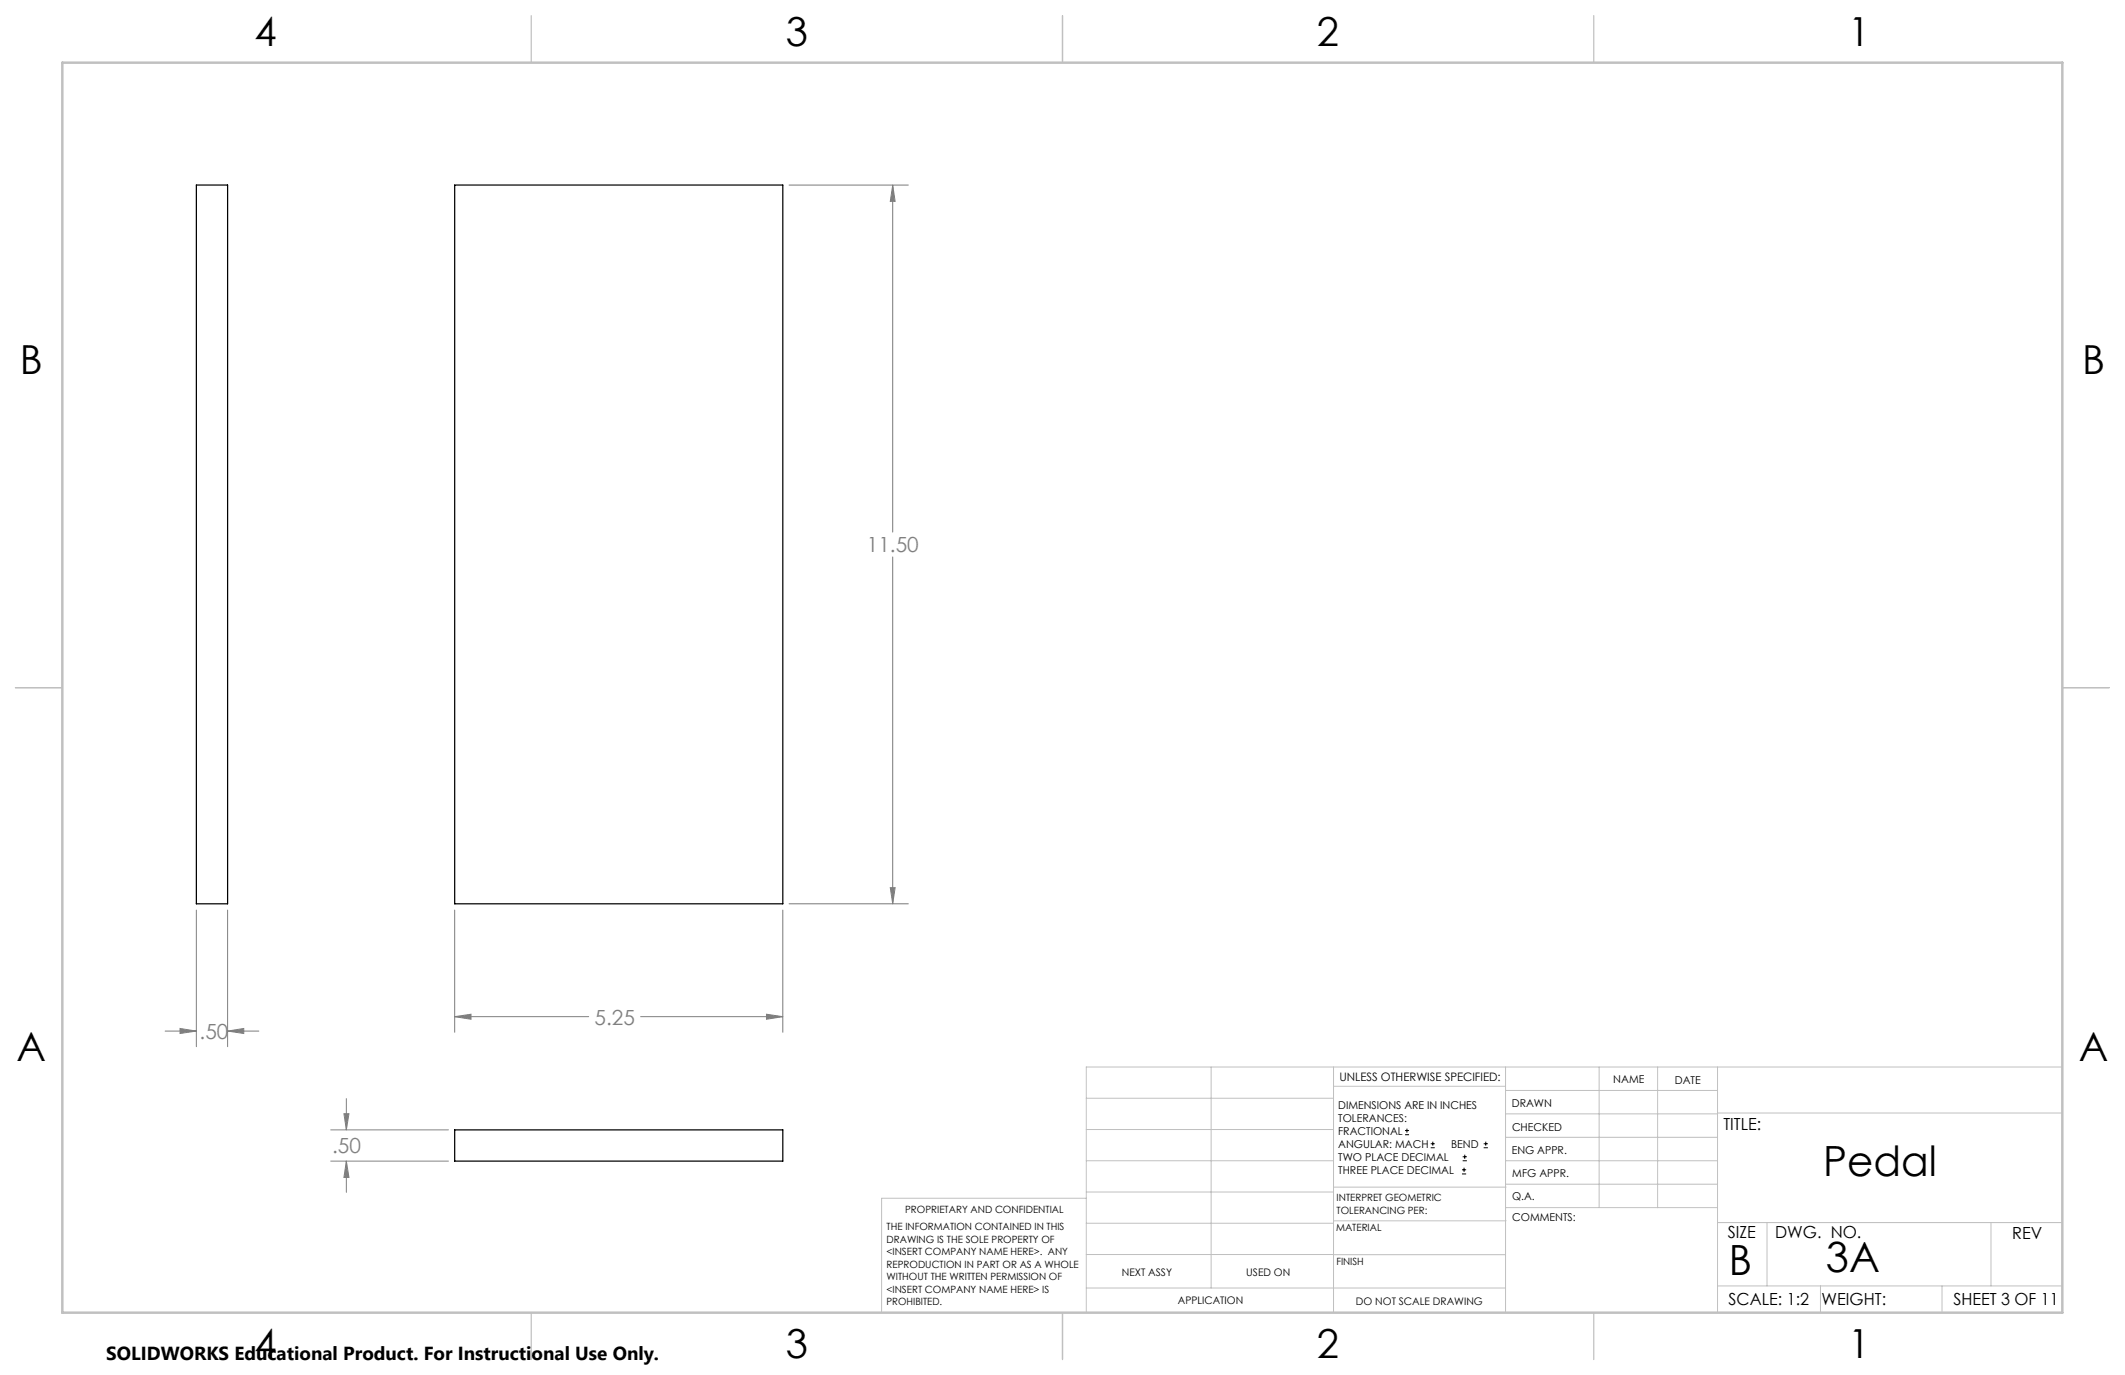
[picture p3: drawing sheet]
<svg xmlns="http://www.w3.org/2000/svg" width="432mm" height="279mm" viewBox="0 0 432 279" stroke-linecap="round" stroke-linejoin="round" font-family="sans-serif">
<path d="M39.9 37.6h6.3v146.1h-6.3zM92.4 37.6h66.7v146.1h-66.7zM92.4 229.6h66.7v6.3h-66.7z" fill="none" stroke="#000" stroke-width=".25"/>
<g fill="none" stroke="#000" stroke-width=".2">
<path d="M285.5 230.6h.8M285.5 229.7h.8M285.9 229.3v.9M290.7 233.2h.8M290.7 232.4h.8M291.1 232v.8M297.1 238.5h.8M297.1 237.7h.8M297.2 235.9h.9M297.2 235.1h.9M297.5 237.3v.8M297.6 234.6v.9"/>
<path d="M301.5 233.2h.8M301.5 232.4h.8M301.9 232v.8"/>
</g>
<g fill="none" stroke="#808080" stroke-width=".2">
<path d="M160.3 37.6h24.3M181.4 37.6v70.5M181.4 37.6l.5 3.3h-1zM181.4 113.2v70.5M39.9 184.9v27.8M46.2 184.9v27.8M92.4 184.9v24.9M159.1 184.9v24.9M160.3 183.7h24.3M180.9 180.4h1l-.5 3.3zM33.5 209.5h6.4M36.6 209l3.3 .5-3.3 .5z"/>
<path d="M46.2 209.5h6.4M46.2 209.5l3.3-.5v1zM92.4 206.6h27.2M92.4 206.6l3.3-.5v1zM130.2 206.6h28.9M155.8 206.1l3.3 .5-3.3 .5zM67.2 229.6h23.9M67.2 235.9h23.9M69.9 226.3h1l-.5 3.3zM70.4 223.2v6.4M70.4 235.9v6.4M70.4 235.9l.5 3.4h-1z"/>
</g>
<g fill="none" stroke="#c0c0c0" stroke-width=".2">
<path d="M246.1 216.8v44.9M271 216.8v49.9M305.9 216.8v49.9M324.9 216.8v28.6M336.8 216.8v28.6M349 216.8v49.9M419.1 216.8h-198.4v49.9M220.7 235.9h50.3M220.7 229.5h50.3M220.7 223.2h50.3M271 220.7h34.9M305.9 231.1h43.1"/>
<path d="M305.9 226.3h43.1M305.9 221.6h43.1M305.9 235.9h43.1M349 226.2h70.1M220.7 248.6h50.3M220.7 242.2h50.3M220.7 254.9h50.3M220.7 243.5h-41.6v23.2M271 255h34.9M271 248.1h35M271 241.2h35M305.9 240.6h43.1"/>
<path d="M306 245.4h43M349 248.4h70.1M359.1 248.4v12.9M404.6 248.4v12.9M220.7 261.7h85.2M349 261.3h70.1M369.9 261.3v5.4M394.6 261.3v5.4"/>
</g>
<path d="M108 3.2v9.5M215.9 3.2v9.5M323.8 3.2v9.5M3.1 139.7h9.6M419.1 139.7h9.5M108 266.7v9.6M215.9 266.7v9.6M323.8 266.7v9.6" fill="none" stroke="#c0c0c0" stroke-width=".25"/>
<path d="M12.7 12.7h406.4v254h-406.4z" fill="none" stroke="#c0c0c0" stroke-width=".5"/>
<path d="M69.9 226.3h1l-.5 3.3zM70.4 235.9l.5 3.4h-1zM180.9 180.4h1l-.5 3.3zM181.4 37.6l.5 3.3h-1zM92.4 206.6l3.3-.5v1zM155.8 206.1l3.3 .5-3.3 .5zM46.2 209.5l3.3-.5v1zM36.6 209l3.3 .5-3.3 .5z" fill="#808080"/>
<g font-size="8.5">
<text x="370.4" y="238.9">Pedal</text>
<text x="351.3" y="259">B</text>
<text x="371" y="258.4">3A</text>
</g>
<g font-size="8.1">
<text x="51.7" y="9.3">4</text>
<text x="159.7" y="9.3">3</text>
<text x="267.6" y="9.3">2</text>
<text x="375.6" y="9.3">1</text>
<text x="4" y="76">B</text>
<text x="423.1" y="76">B</text>
<text x="3.3" y="215.7">A</text>
<text x="422.4" y="215.7">A</text>
<text x="51.7" y="276">4</text>
<text x="159.7" y="276">3</text>
<text x="267.6" y="276">2</text>
<text x="375.6" y="276">1</text>
</g>
<g font-size="4.2" fill="#808080">
<text x="176.1" y="112.2">11.50</text>
<text x="120.8" y="208.2">5.25</text>
<text x="40.6" y="211.1">.50</text>
<text x="67.5" y="234.4">.50</text>
</g>
<text font-size="3.8" x="21.6" y="276.3">SOLIDWORKS Educational Product. For Instructional Use Only.</text>
<g font-size="3.4">
<text x="350.2" y="229.5">TITLE:</text>
<text x="351.1" y="251.6">SIZE</text>
<text x="360.7" y="251.6">DWG. NO.</text>
<text x="408.9" y="251.7">REV</text>
<text x="351.2" y="265.2">SCALE: 1:2</text>
<text x="370.1" y="265.3">WEIGHT:</text>
<text x="396.9" y="265.2">SHEET 3 OF 11</text>
</g>
<text font-size="2.4" x="272.2" y="219.7">UNLESS OTHERWISE SPECIFIED:</text>
<g font-size="2.2">
<text x="327.8" y="220.1">NAME</text>
<text x="340.3" y="220.2">DATE</text>
<text x="271.9" y="225.3">DIMENSIONS ARE IN INCHES</text>
<text x="271.9" y="227.9">TOLERANCES:</text>
<text x="307.2" y="224.9">DRAWN</text>
<text x="271.9" y="230.6">FRACTIONAL</text>
<text x="271.9" y="233.2">ANGULAR: MACH</text>
<text x="294.9" y="233.2">BEND</text>
<text x="307.3" y="229.8">CHECKED</text>
<text x="271.9" y="235.9">TWO PLACE DECIMAL</text>
<text x="271.9" y="238.5">THREE PLACE DECIMAL</text>
<text x="307.2" y="234.5">ENG APPR.</text>
<text x="307.3" y="239.2">MFG APPR.</text>
<text x="307.3" y="243.9">Q.A.</text>
<text x="307.3" y="248.1">COMMENTS:</text>
</g>
<g font-size="2.1">
<text x="227.9" y="259.2">NEXT ASSY</text>
<text x="253.3" y="259.2">USED ON</text>
<text x="239.3" y="265">APPLICATION</text>
<text x="275.5" y="265.1">DO NOT SCALE DRAWING</text>
</g>
<g font-size="2">
<text x="271.6" y="244.1">INTERPRET GEOMETRIC</text>
<text x="180.2" y="250">THE INFORMATION CONTAINED IN THIS</text>
<text x="183.9" y="246.4">PROPRIETARY AND CONFIDENTIAL</text>
<text x="271.5" y="250.2">MATERIAL</text>
<text x="271.6" y="246.6">TOLERANCING PER:</text>
<text x="180.2" y="252.5">DRAWING IS THE SOLE PROPERTY OF</text>
<text x="180.2" y="255.1">&lt;INSERT COMPANY NAME HERE&gt;. ANY</text>
<text x="180.2" y="257.6">REPRODUCTION IN PART OR AS A WHOLE</text>
<text x="271.5" y="257">FINISH</text>
<text x="180.2" y="260.1">WITHOUT THE WRITTEN PERMISSION OF</text>
<text x="180.2" y="262.6">&lt;INSERT COMPANY NAME HERE&gt; IS</text>
<text x="180.2" y="265.2">PROHIBITED.</text>
</g>
</svg>
